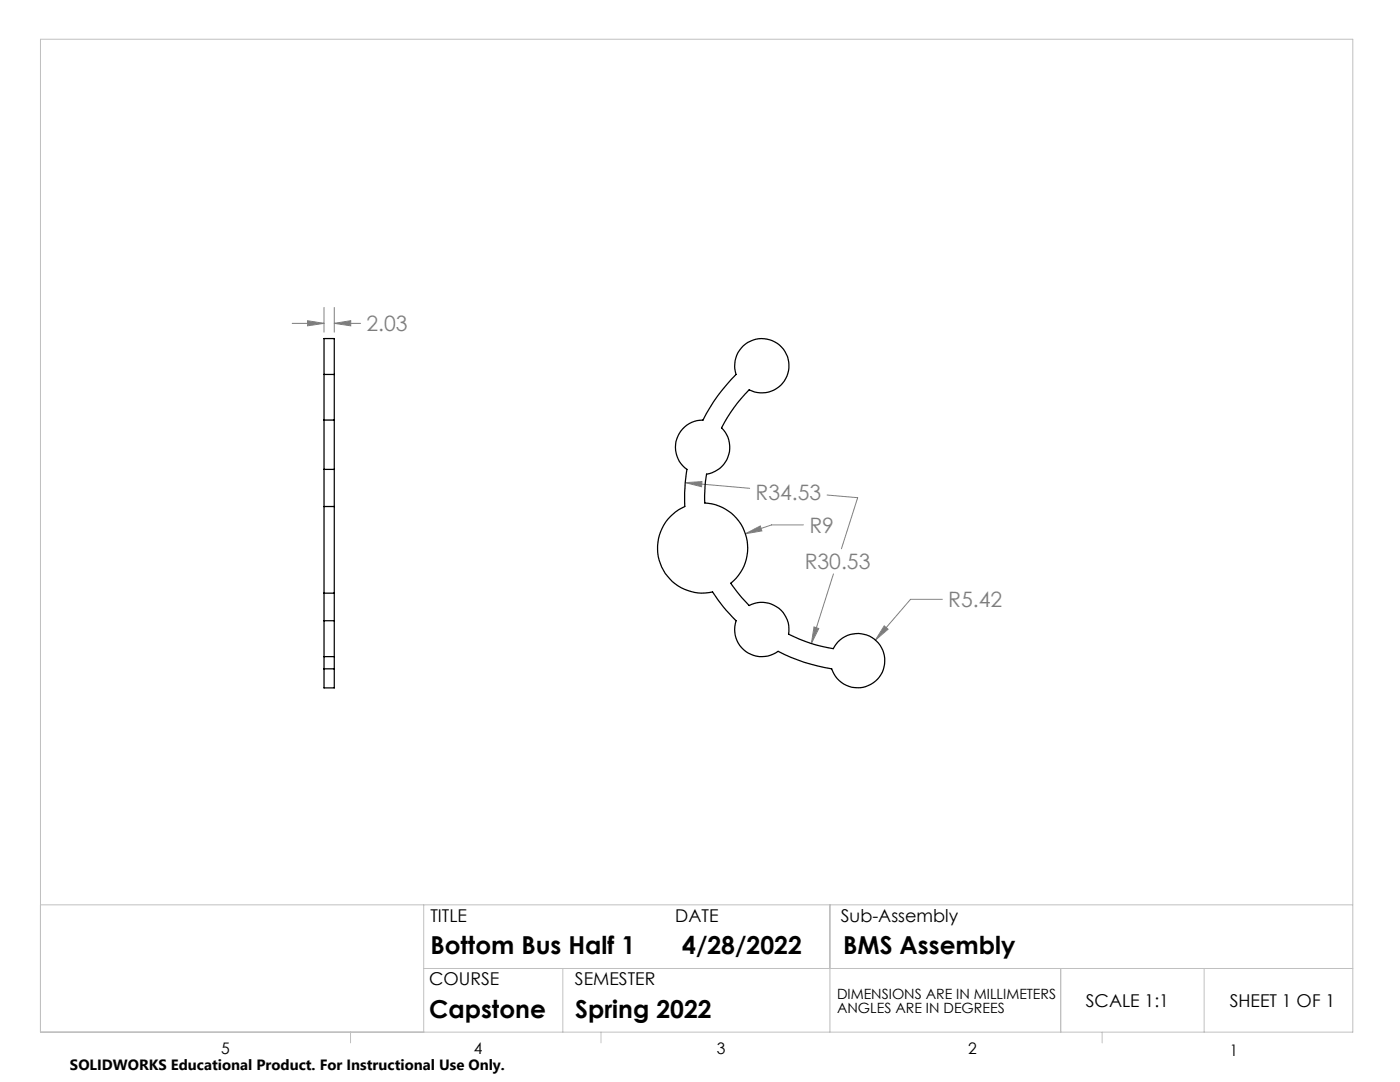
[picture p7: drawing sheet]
<svg xmlns="http://www.w3.org/2000/svg" width="279mm" height="216mm" viewBox="0 0 279 216" stroke-linecap="round" stroke-linejoin="round" font-family="sans-serif">
<g fill="none" stroke="#808080" stroke-width=".2">
<path d="M58.3 64.5h6.4M61.4 64l3.3 .5-3.3 .5zM64.7 61.3v5M66.7 64.5l3.3-.5v1zM66.7 61.3v5M66.7 64.5h5.3M136.8 96.3l3.3-.2-.1 1zM136.8 96.3l12.8 1.1M165.1 98.8l6.1 .5-3.3 10.2M148.8 106.5l2.9-1.5 .3 .9zM160.3 104.7h-6.3l-5.2 1.8M166.3 114.5l-4.4 13.9"/>
<path d="M188.1 119.6h-6.4l-7 8.1M162.5 125.1l.9 .3-1.5 3zM176.5 124.9l.7 .7-2.5 2.1z"/>
</g>
<path d="M8.1 7.8h261.9v198.2h-261.9zM8.1 180.6h261.9M84.6 180.6v25.4M84.6 193.3h185.4M112.3 193.3v12.7M165.6 180.6v25.4M211.7 193.3v12.7M240.3 193.3v12.7M70 206v2.1M119.9 206v2.1M220 206v2.1" fill="none" stroke="#c0c0c0" stroke-width=".2"/>
<path d="M176.5 124.9l-1.8 2.8 2.5-2.1zM162.5 125.1l-.6 3.3 1.5-3zM136.8 96.3l3.2 .8 .1-1zM148.8 106.5l3.2-.6-.3-.9zM66.7 64.5l3.3-.5v1zM61.4 64l3.3 .5-3.3 .5z" fill="#808080"/>
<g fill="none" stroke="#000" stroke-width=".25">
<path d="M64.7 74.7v9.1M64.7 74.7v-7.1h2v7.1M64.7 74.7h2M66.7 74.7v9.1M148.3 69a5.4 5.4 0 0 1 9.1 3.3 5.4 5.4 0 0 1-7.9 5.5 30.4 30.4 0 0 0-5.5 7.6 5.4 5.4 0 0 1 1.4 5.5 5.4 5.4 0 0 1-4.4 3.7l-.3 2.2v3.6a9 9 0 0 1 8.1 6.2 9 9 0 0 1-3 9.8l2.2 2.8 1.5 1.6a5.4 5.4 0 0 1 5.7 .4 5.4 5.4 0 0 1 2.2 5.3 29.6 29.6 0 0 0 8.9 2.9 5.4 5.4 0 0 1 8.5-1.6 5.4 5.4 0 0 1-.7 8.6 5.4 5.4 0 0 1-8.1-2.9 34 34 0 0 1-10.7-3.5 5.4 5.4 0 0 1-6.5 0 5.4 5.4 0 0 1-1.9-6.1 30.9 30.9 0 0 1-4.7-5.8 9 9 0 0 1-10.5-6 9 9 0 0 1 5-11 39.2 39.2 0 0 1 .4-7.4 5.4 5.4 0 0 1-2-6.1 5.4 5.4 0 0 1 5.2-3.8 34.2 34.2 0 0 1 6.6-9.1 5.5 5.5 0 0 1 1.4-5.7zM64.7 83.8v9.9M64.7 93.7v7.4M64.7 83.8h2M64.7 93.7h2M66.7 83.8v9.9M66.7 93.7v7.4M64.7 101.1v17.3"/>
<path d="M64.7 118.4v5.5M64.7 118.4h2M64.7 101.1h2M66.7 101.1v17.3M66.7 118.4v5.5M64.7 123.9v7.1M64.7 131v2.5M64.7 133.5v3.8h2v-3.8M64.7 131h2M64.7 123.9h2M64.7 133.5h2M66.7 123.9v7.1"/>
<path d="M66.7 131v2.5"/>
</g>
<g font-size="4.9">
<text x="85.9" y="190.4">Bottom Bus Half 1</text>
<text x="136.1" y="190.4">4/28/2022</text>
<text x="168.3" y="190.4">BMS Assembly</text>
<text x="85.6" y="203.1">Capstone</text>
<text x="114.8" y="203.1">Spring 2022</text>
</g>
<g font-size="4.2" fill="#808080">
<text x="73.2" y="66.1">2.03</text>
<text x="150.8" y="99.7">R34.53</text>
<text x="161.5" y="106.3">R9</text>
<text x="160.6" y="113.6">R30.53</text>
<text x="189.3" y="121.2">R5.42</text>
</g>
<g font-size="3.5">
<text x="85.9" y="183.9">TITLE</text>
<text x="134.8" y="183.9">DATE</text>
<text x="167.8" y="183.9">Sub-Assembly</text>
<text x="85.6" y="196.5">COURSE</text>
<text x="114.7" y="196.5">SEMESTER</text>
<text x="216.7" y="200.9">SCALE 1:1</text>
<text x="245.4" y="200.9">SHEET 1 OF 1</text>
</g>
<g font-size="3.2">
<text x="44.2" y="210.4">5</text>
<text x="94.6" y="210.3">4</text>
<text x="143.1" y="210.4">3</text>
<text x="193.2" y="210.3">2</text>
<text x="245.4" y="210.6">1</text>
</g>
<text font-size="3" x="14" y="213.5">SOLIDWORKS Educational Product. For Instructional Use Only.</text>
<g font-size="2.8">
<text x="167" y="199.3">DIMENSIONS ARE IN MILLIMETERS</text>
<text x="167" y="202.1">ANGLES ARE IN DEGREES</text>
</g>
</svg>
